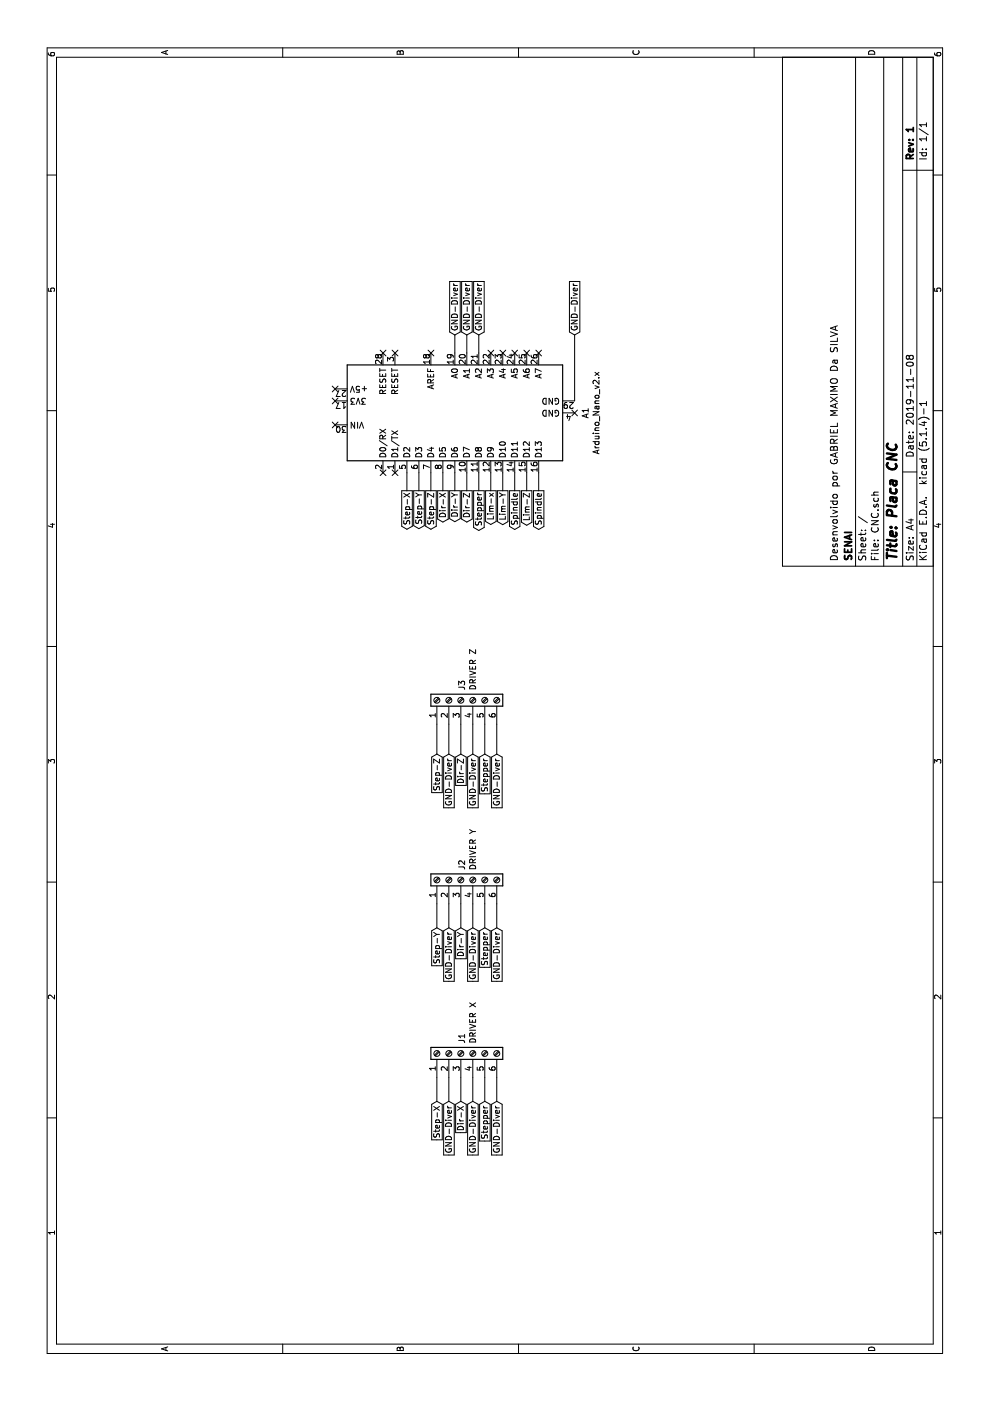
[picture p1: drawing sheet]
EESchema Schematic File Version 4
EELAYER 30 0
EELAYER END
$Descr A4 11693 8268
encoding utf-8
Sheet 1 1
Title "Placa CNC"
Date "2019-11-08"
Rev "1"
Comp "SENAI"
Comment1 "Desenvolvido por GABRIEL MAXIMO Da SILVA"
Comment2 ""
Comment3 ""
Comment4 ""
$EndDescr
$Comp
L MCU_Module:Arduino_Nano_v2.x A1
U 1 1
P 8250 3800
F 0 "A1" H 8250 2711 50  0000 C CNN
F 1 "Arduino_Nano_v2.x" H 8250 2620 50  0000 C CNN
F 2 "Module:Arduino_Nano" H 8400 2850 50  0001 L CNN
F 3 "https://www.arduino.cc/en/uploads/Main/ArduinoNanoManual23.pdf" H 8250 2800 50  0001 C CNN
	1    8250 3800
	1    0    0    -1  
$EndComp
NoConn ~ 8750 3200
NoConn ~ 8750 3300
NoConn ~ 8450 2800
NoConn ~ 8350 2800
NoConn ~ 8150 2800
NoConn ~ 7750 3200
NoConn ~ 7750 3300
NoConn ~ 8750 3600
NoConn ~ 8750 4400
NoConn ~ 8750 4500
NoConn ~ 8250 4800
Text GLabel 7600 3400 0    50   Output ~ 0
Step-X
Text GLabel 7600 3500 0    50   Output ~ 0
Step-Y
Text GLabel 7600 3600 0    50   Output ~ 0
Step-Z
Text GLabel 7600 3700 0    50   Output ~ 0
Dir-X
Text GLabel 7600 3800 0    50   Output ~ 0
Dir-Y
Text GLabel 7600 3900 0    50   Output ~ 0
Dir-Z
Text GLabel 7600 4000 0    50   Output ~ 0
Stepper
Text GLabel 7600 4100 0    50   Output ~ 0
Lim-x
Text GLabel 7600 4200 0    50   Output ~ 0
Lim-Y
Text GLabel 7600 4300 0    50   Output ~ 0
Spindle
Text GLabel 7600 4400 0    50   Output ~ 0
Lim-Z
Text GLabel 7600 4500 0    50   Output ~ 0
Spindle
NoConn ~ 8750 4200
Wire Wire Line
	8750 3800 8900 3800
Wire Wire Line
	8750 3900 8900 3900
Wire Wire Line
	8750 4000 8900 4000
Wire Wire Line
	7750 4500 7600 4500
Wire Wire Line
	7750 4400 7600 4400
Wire Wire Line
	7750 4300 7600 4300
Wire Wire Line
	7750 4200 7600 4200
Wire Wire Line
	7750 4100 7600 4100
Wire Wire Line
	7750 4000 7600 4000
Wire Wire Line
	7750 3900 7600 3900
Wire Wire Line
	7750 3800 7600 3800
Wire Wire Line
	7750 3700 7600 3700
Wire Wire Line
	7750 3600 7600 3600
Wire Wire Line
	7750 3500 7600 3500
Wire Wire Line
	7750 3400 7600 3400
Text GLabel 8900 4800 2    50   Input ~ 0
GND-Diver
Wire Wire Line
	8350 4800 8900 4800
$Comp
L Connector:Screw_Terminal_01x06 J1
U 1 1
P 2900 3850
F 0 "J1" H 2980 3842 50  0000 L CNN
F 1 "DRIVER X" H 2980 3751 50  0000 L CNN
F 2 "TerminalBlock_Altech:Altech_AK300_1x06_P5.00mm_45-Degree" H 2900 3850 50  0001 C CNN
F 3 "~" H 2900 3850 50  0001 C CNN
	1    2900 3850
	1    0    0    -1  
$EndComp
$Comp
L Connector:Screw_Terminal_01x06 J2
U 1 1
P 4350 3850
F 0 "J2" H 4430 3842 50  0000 L CNN
F 1 "DRIVER Y" H 4430 3751 50  0000 L CNN
F 2 "TerminalBlock_Altech:Altech_AK300_1x06_P5.00mm_45-Degree" H 4350 3850 50  0001 C CNN
F 3 "~" H 4350 3850 50  0001 C CNN
	1    4350 3850
	1    0    0    -1  
$EndComp
$Comp
L Connector:Screw_Terminal_01x06 J3
U 1 1
P 5850 3850
F 0 "J3" H 5930 3842 50  0000 L CNN
F 1 "DRIVER Z" H 5930 3751 50  0000 L CNN
F 2 "TerminalBlock_Altech:Altech_AK300_1x06_P5.00mm_45-Degree" H 5850 3850 50  0001 C CNN
F 3 "~" H 5850 3850 50  0001 C CNN
	1    5850 3850
	1    0    0    -1  
$EndComp
Text GLabel 2500 3650 0    50   Input ~ 0
Step-X
Text GLabel 2500 3750 0    50   Input ~ 0
GND-Diver
Text GLabel 2500 3850 0    50   Input ~ 0
Dir-X
Text GLabel 2500 3950 0    50   Input ~ 0
GND-Diver
Text GLabel 2500 4050 0    50   Input ~ 0
Stepper
Text GLabel 2500 4150 0    50   Input ~ 0
GND-Diver
Wire Wire Line
	2500 3650 2700 3650
Wire Wire Line
	2500 3750 2700 3750
Wire Wire Line
	2500 3850 2700 3850
Wire Wire Line
	2500 3950 2700 3950
Wire Wire Line
	2500 4050 2700 4050
Wire Wire Line
	2500 4150 2700 4150
Text GLabel 3950 3650 0    50   Input ~ 0
Step-Y
Text GLabel 3950 3750 0    50   Input ~ 0
GND-Diver
Text GLabel 3950 3850 0    50   Input ~ 0
Dir-Y
Text GLabel 3950 3950 0    50   Input ~ 0
GND-Diver
Text GLabel 3950 4050 0    50   Input ~ 0
Stepper
Text GLabel 3950 4150 0    50   Input ~ 0
GND-Diver
Wire Wire Line
	3950 3650 4150 3650
Wire Wire Line
	3950 3750 4150 3750
Wire Wire Line
	3950 3850 4150 3850
Wire Wire Line
	3950 3950 4150 3950
Wire Wire Line
	3950 4050 4150 4050
Wire Wire Line
	3950 4150 4150 4150
Text GLabel 5400 3650 0    50   Input ~ 0
Step-Z
Text GLabel 5400 3750 0    50   Input ~ 0
GND-Diver
Text GLabel 5400 3850 0    50   Input ~ 0
Dir-Z
Text GLabel 5400 3950 0    50   Input ~ 0
GND-Diver
Text GLabel 5400 4050 0    50   Input ~ 0
Stepper
Text GLabel 5400 4150 0    50   Input ~ 0
GND-Diver
Wire Wire Line
	5400 3650 5650 3650
Wire Wire Line
	5400 3750 5650 3750
Wire Wire Line
	5400 3850 5650 3850
Wire Wire Line
	5400 3950 5650 3950
Wire Wire Line
	5400 4050 5650 4050
Wire Wire Line
	5400 4150 5650 4150
Text GLabel 8900 3800 2    50   Input ~ 0
GND-Diver
Text GLabel 8900 3900 2    50   Input ~ 0
GND-Diver
Text GLabel 8900 4000 2    50   Input ~ 0
GND-Diver
NoConn ~ 8750 4100
NoConn ~ 8750 4300
$EndSCHEMATC
